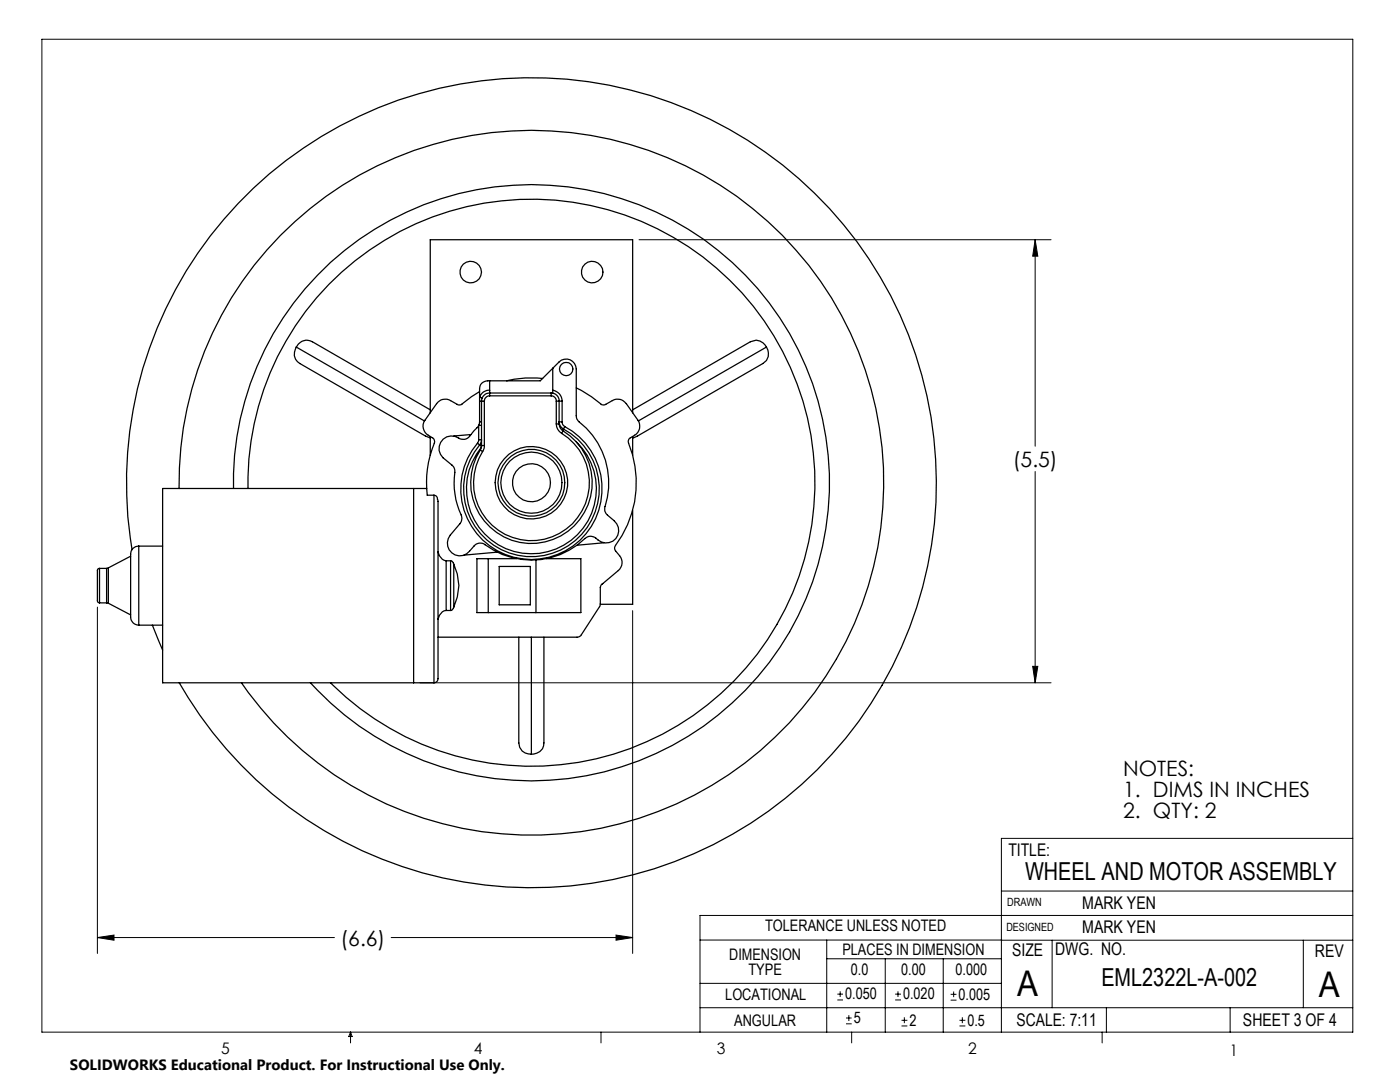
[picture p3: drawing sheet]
<svg xmlns="http://www.w3.org/2000/svg" width="279mm" height="216mm" viewBox="0 0 279 216" stroke-linecap="round" stroke-linejoin="round" font-family="sans-serif">
<g fill="none" stroke="#000" stroke-width=".2">
<path d="M8.4 7.8h261.6v198.2h-261.6zM127.5 47.8h82.3M206.6 47.8l.5 3.3h-1zM206.6 47.8v41.2M206.6 94.1v42.1M19.4 121.1v69.2M83.8 136.2h126M126.3 121.8v68.5M206.1 133h1l-.5 3.2zM199.8 177.8h70.2M270 167.3h-70.2v38.7M19.4 187.1l3.4-.5v1z"/>
<path d="M19.4 187.1h47.3M78.1 187.1h48.2M122.9 186.6l3.4 .5-3.4 .5zM139.7 187.6h60.2M139.7 196.2h60.1M165 187.6v18.4M165 191.3h34.8M167.1 199.5h1.1M167.1 198.4h1.1M167.7 197.8v1.1M176.7 191.3v14.7M178.6 199.5h1.2"/>
<path d="M178.6 198.4h1.2M179.2 197.8v1.1M188.2 191.3v14.7M189.7 199.6h1.2M189.7 198.4h1.2M190.3 197.8v1.2M199.8 187.6h70.2M210 187.6v13.5M260.1 187.6v13.5M270 182.7h-130.3v23.3M70 206v2.1M70 206l.3 .8h-.7z"/>
<path d="M119.9 206v2.1M139.7 201.1h130.3M168.8 204.3h1.2M168.8 203.1h1.2M169.4 202.6v1.1M170 206v2.1M179.9 204.7h1.2M179.9 203.6h1.2M180.5 203v1.2M191.5 204.7h1.2M191.5 203.6h1.2M192.1 203v1.2"/>
<path d="M220 206v2.1M220.8 201.1v4.9M245.5 201.1v4.9"/>
</g>
<path d="M19.4 187.1l3.4-.5v1zM122.9 186.6l3.4 .5-3.4 .5zM206.6 47.8l.5 3.3h-1zM206.1 133h1l-.5 3.2z" fill="#000"/>
<g fill="none" stroke="#000" stroke-width=".25">
<path d="M59.1 69.3a2.28 2.28 0 0 1 3.2-1.1l23.6 13.6M59.1 69.3a2.26 2.26 0 0 0 .7 3.2l25.1 14.5 1 .4M59.1 69.3l25.6 14.7M95.7 78.1l-3.4 2.5a.91 .91 0 0 1-1.1 .1 3.5 3.5 0 0 0-2.8-1l-.7 .3-.6 .5-2.3 3.4a2.09 2.09 0 0 0 .7 3l.8 .4a.9 .9 0 0 1 .4 1.1 20.7 20.7 0 0 0-1.4 10.4h1.3M97.7 79a1.09 1.09 0 0 0-1 1M97.7 78.4a1.63 1.63 0 0 0-1.6 1.6M97.7 78.4v.6M97.7 77.9a2.06 2.06 0 0 0-2 1.3l.5 .2M97.7 77.9v.5M97.7 79h12.3M97.7 78.4h12.3M97.7 76v1.9"/>
<path d="M108.3 75.5a20.2 20.2 0 0 0-7.2 .5M110 79a1.02 1.02 0 0 1 1 1M110 78.4v.6M110 78.4a1.57 1.57 0 0 1 1.6 1.6M110.3 77.9a2.19 2.19 0 0 1 1.9 2.1M110.3 77.9v.6M110.3 73.5v4.4M115 77.4a22.9 22.9 0 0 1 5.1 3.4h.4l.4-.1a3.5 3.5 0 0 1 2.8-1l.7 .3 .6 .5 2.3 3.4a2.09 2.09 0 0 1-.7 3l-.8 .4a.9 .9 0 0 0-.4 1.1 21.1 21.1 0 0 1-2.7 20.7v.4l.2 .5a2.61 2.61 0 0 1 1 3.2l-.5 .6-3.4 2.9-.2 .5v3.6l-3.9 6.1-.4 .2h-28.1M153 69.3a2.35 2.35 0 0 1-.7 3.2l-25.1 14.5-.9 .4M153 69.3a2.38 2.38 0 0 0-3.2-1.1l-23.5 13.6M153 69.3l-25.6 14.7M35.8 97.5a70.3 70.3 0 0 1 91.8-68.1 70.3 70.3 0 0 1 34.9 108.9 70.3 70.3 0 0 1-114.3-2.1"/>
<path d="M46.6 97.5a59.5 59.5 0 0 1 75.1-58.5 59.5 59.5 0 0 1 35.1 88.5 59.5 59.5 0 0 1-94.9 8.7M49.5 97.5a56.6 56.6 0 0 1 70.5-56 56.6 56.6 0 0 1 35.2 82.8 56.6 56.6 0 0 1-89.2 11.9M82.5 97.5v38.7M85.2 97.5h-52.7v38.7h54.1M85.9 82.4v-34.6h40.4v34.6M85.9 87.1v3.7M86.6 98.8l.5 .3 .2 .5M86.6 98.8v37.4M87.3 99.7l.1 .3v34.7a1.16 1.16 0 0 1-.7 1.5h-.1M87.3 99.6v.1M94 86.7l-3.4 .3M95.3 88.4l.4 .4"/>
<path d="M95.5 87.7h.1a.3 .3 0 0 1 .4 .1 .3 .3 0 0 1 .1 .4l-.4 .6M95.5 84.9h.6M95.5 87.7l-.2 .7M95.5 84.9v2.8M95.7 88.8l.4 .3M95.7 80h.4M95.7 84.2l-.2 .7M95.7 84.2h.4M95.7 84.2v-6.6a1.57 1.57 0 0 1 1.6-1.6h10.5l3.8-3.8a2.01 2.01 0 0 1 2.2-.4 2.01 2.01 0 0 1 1.2 1.8v9.3a1.51 1.51 0 0 0 .6 1.3 15.8 15.8 0 0 1 5.1 17.3v.5l.4 .6a5.8 5.8 0 0 1 2.3 2.6 2.54 2.54 0 0 1-1.4 2.9 2.54 2.54 0 0 1-3.1-.7 1.63 1.63 0 0 0-2.2 .1 15.7 15.7 0 0 1-20.4 .9h-.9a3.3 3.3 0 0 0-1.7 1.6 2.5 2.5 0 0 1-3.5 .3 2.5 2.5 0 0 1-.3-3.5l1.9-2.3a1.78 1.78 0 0 0 .2-1.7 15.9 15.9 0 0 1-1.2-8.9l-.5-.9a5.5 5.5 0 0 1-2.7-3.1 2.55 2.55 0 0 1 1.3-2.6 2.55 2.55 0 0 1 2.9 .3 1.98 1.98 0 0 0 2.5-1.2l1.2-1.5M95.8 89.8l.5 .3M96.1 88.9l-.3 .9M96.1 88.9h.6"/>
<path d="M96.1 80h.6M96.1 80v8.9M96.7 88.9l-.1 .6-.3 .6M96.7 80v8.9M111 84.6a2.23 2.23 0 0 0 1.1 1.9M111 84.6h.6M111 80h.6M111 80v4.6M111.6 84.6a1.68 1.68 0 0 0 .8 1.4M111.6 80h.6M111.6 80v4.6M112.1 86.5a11.6 11.6 0 0 1 3.8 15.9 11.6 11.6 0 0 1-16 3.7 11.6 11.6 0 0 1-3.6-16"/>
<path d="M112.2 84.2h-.5a.86 .86 0 0 0 .4 1.1l.4 .3M112.2 84.2a1.06 1.06 0 0 0 .5 .9M112.2 80v4.2M112.4 86l-.3 .5M112.4 86a12.1 12.1 0 0 1 4 16.7 12.1 12.1 0 0 1-16.8 3.9 12.1 12.1 0 0 1-3.8-16.8M112.5 85.6l-.2 .3M112.5 85.6a13.5 13.5 0 0 1 5 19.2 13.5 13.5 0 0 1-19.5 3.7 13.5 13.5 0 0 1-2.3-19.7M112.7 85.1a14.1 14.1 0 0 1 5.3 20 14.1 14.1 0 0 1-20.3 3.8 14.1 14.1 0 0 1-2.4-20.5M112.7 85.1l-.2 .5M115 88.2a13 13 0 0 1 .6 18.1 13 13 0 0 1-18.1 1 13 13 0 0 1-1.4-18M126.3 87.1v3.7M19.9 113.4l-.4 .1-.1 .2v6.2l.2 .3 .3 .1"/>
<path d="M19.9 113.4v6.9M19.9 113.4h1.4M21.3 113.4v6.9M21.6 113.3l-.3 .1M21.6 113.3v7.1M26.1 111l-4.5 2.3M26.4 109.7a80.8 80.8 0 0 1 99-91.8 80.8 80.8 0 0 1 45.1 127.3 80.8 80.8 0 0 1-134.7-9M27.7 109a1.79 1.79 0 0 0-1.6 2.3v10.1a3.8 3.8 0 0 0 .4 2.8l.6 .4 .6 .1M27.7 109v15.7M27.7 109h4.8M87.4 110.1a2.21 2.21 0 0 0 1.6 1.8M89 111.9v9.9"/>
<path d="M89 111.9h.9M89.9 111.9v9.9M89.9 111.9h.2a9.1 9.1 0 0 1 0 9.9h-.2M90.6 112.5v8.7M97.4 111.5v10.7M99.3 110.2l-6.7 .6M99.6 113h6.2v7.7h-6.2zM103.1 111.5h-7.9v10.7h20.7v-10.7h-6.9M107 111.7v10.5M120.5 108.3l-5.4 .5M126.3 101.8v18.8h-6.5M19.9 120.3h1.4"/>
<path d="M21.3 120.3l.3 .1M21.6 120.4l4.5 2.3M27.7 124.7h4.8M30.4 124.7l2.1 5M89 121.8a1.85 1.85 0 0 0-1.6 1.8M89 121.8h.9M103.5 127.1v21.1a2.25 2.25 0 0 0 2.5 2.3M106 127.1v23.4M108.5 127.1v21.1a2.29 2.29 0 0 1-2.5 2.3"/>
<circle cx="93.9" cy="54.3" r="2.16"/>
<circle cx="118.2" cy="54.3" r="2.15"/>
<circle cx="113" cy="73.6" r="1.34"/>
<circle cx="106" cy="96.3" r="6.7"/>
<circle cx="106.1" cy="96.3" r="7.2"/>
<circle cx="106.1" cy="96.3" r="6.1"/>
<circle cx="106.1" cy="96.3" r="3.8"/>
</g>
<g font-size="7.1">
<text x="203" y="198.7">A</text>
<text x="263.2" y="198.9">A</text>
</g>
<g font-size="4.9">
<text x="204.6" y="175.7">WHEEL AND MOTOR ASSEMBLY</text>
<text x="219.8" y="196.7">EML2322L-A-002</text>
</g>
<g font-size="4.2">
<text x="202.1" y="93.1">(5.5)</text>
<text x="224.2" y="154.8">NOTES:</text>
<text x="224.2" y="158.9">1. DIMS IN INCHES</text>
<text x="224.2" y="163.1">2. QTY: 2</text>
<text x="67.9" y="188.7">(6.6)</text>
</g>
<g font-size="3.5">
<text x="201.2" y="170.7">TITLE:</text>
<text x="216" y="181.4">MARK YEN</text>
<text x="202" y="190.7">SIZE</text>
<text x="210.6" y="190.6">DWG. NO.</text>
<text x="216" y="186.2">MARK YEN</text>
<text x="262.4" y="190.9">REV</text>
<text x="202.9" y="204.6">SCALE: 7:11</text>
<text x="248.1" y="204.6">SHEET 3 OF 4</text>
</g>
<g font-size="3.2">
<text x="152.7" y="185.7">TOLERANCE UNLESS NOTED</text>
<text x="145.5" y="191.5">DIMENSION</text>
<text x="168.1" y="190.5">PLACES IN DIMENSION</text>
<text x="149.4" y="194.6">TYPE</text>
<text x="169.8" y="194.6">0.0</text>
<text x="179.8" y="194.6">0.00</text>
<text x="190.7" y="194.6">0.000</text>
<text x="144.7" y="199.6">LOCATIONAL</text>
<text x="168.7" y="199.4">0.050</text>
<text x="180.2" y="199.4">0.020</text>
<text x="191.3" y="199.5">0.005</text>
<text x="146.5" y="204.6">ANGULAR</text>
<text x="170.4" y="204.2">5</text>
<text x="181.5" y="204.6">2</text>
<text x="193.1" y="204.6">0.5</text>
<text x="44.2" y="210.4">5</text>
<text x="94.6" y="210.3">4</text>
<text x="143.1" y="210.4">3</text>
<text x="193.2" y="210.3">2</text>
<text x="245.4" y="210.6">1</text>
</g>
<text font-size="3" x="14" y="213.5">SOLIDWORKS Educational Product. For Instructional Use Only.</text>
<g font-size="2.3">
<text x="200.8" y="185.7">DESIGNED</text>
<text x="201" y="180.9">DRAWN</text>
</g>
</svg>
